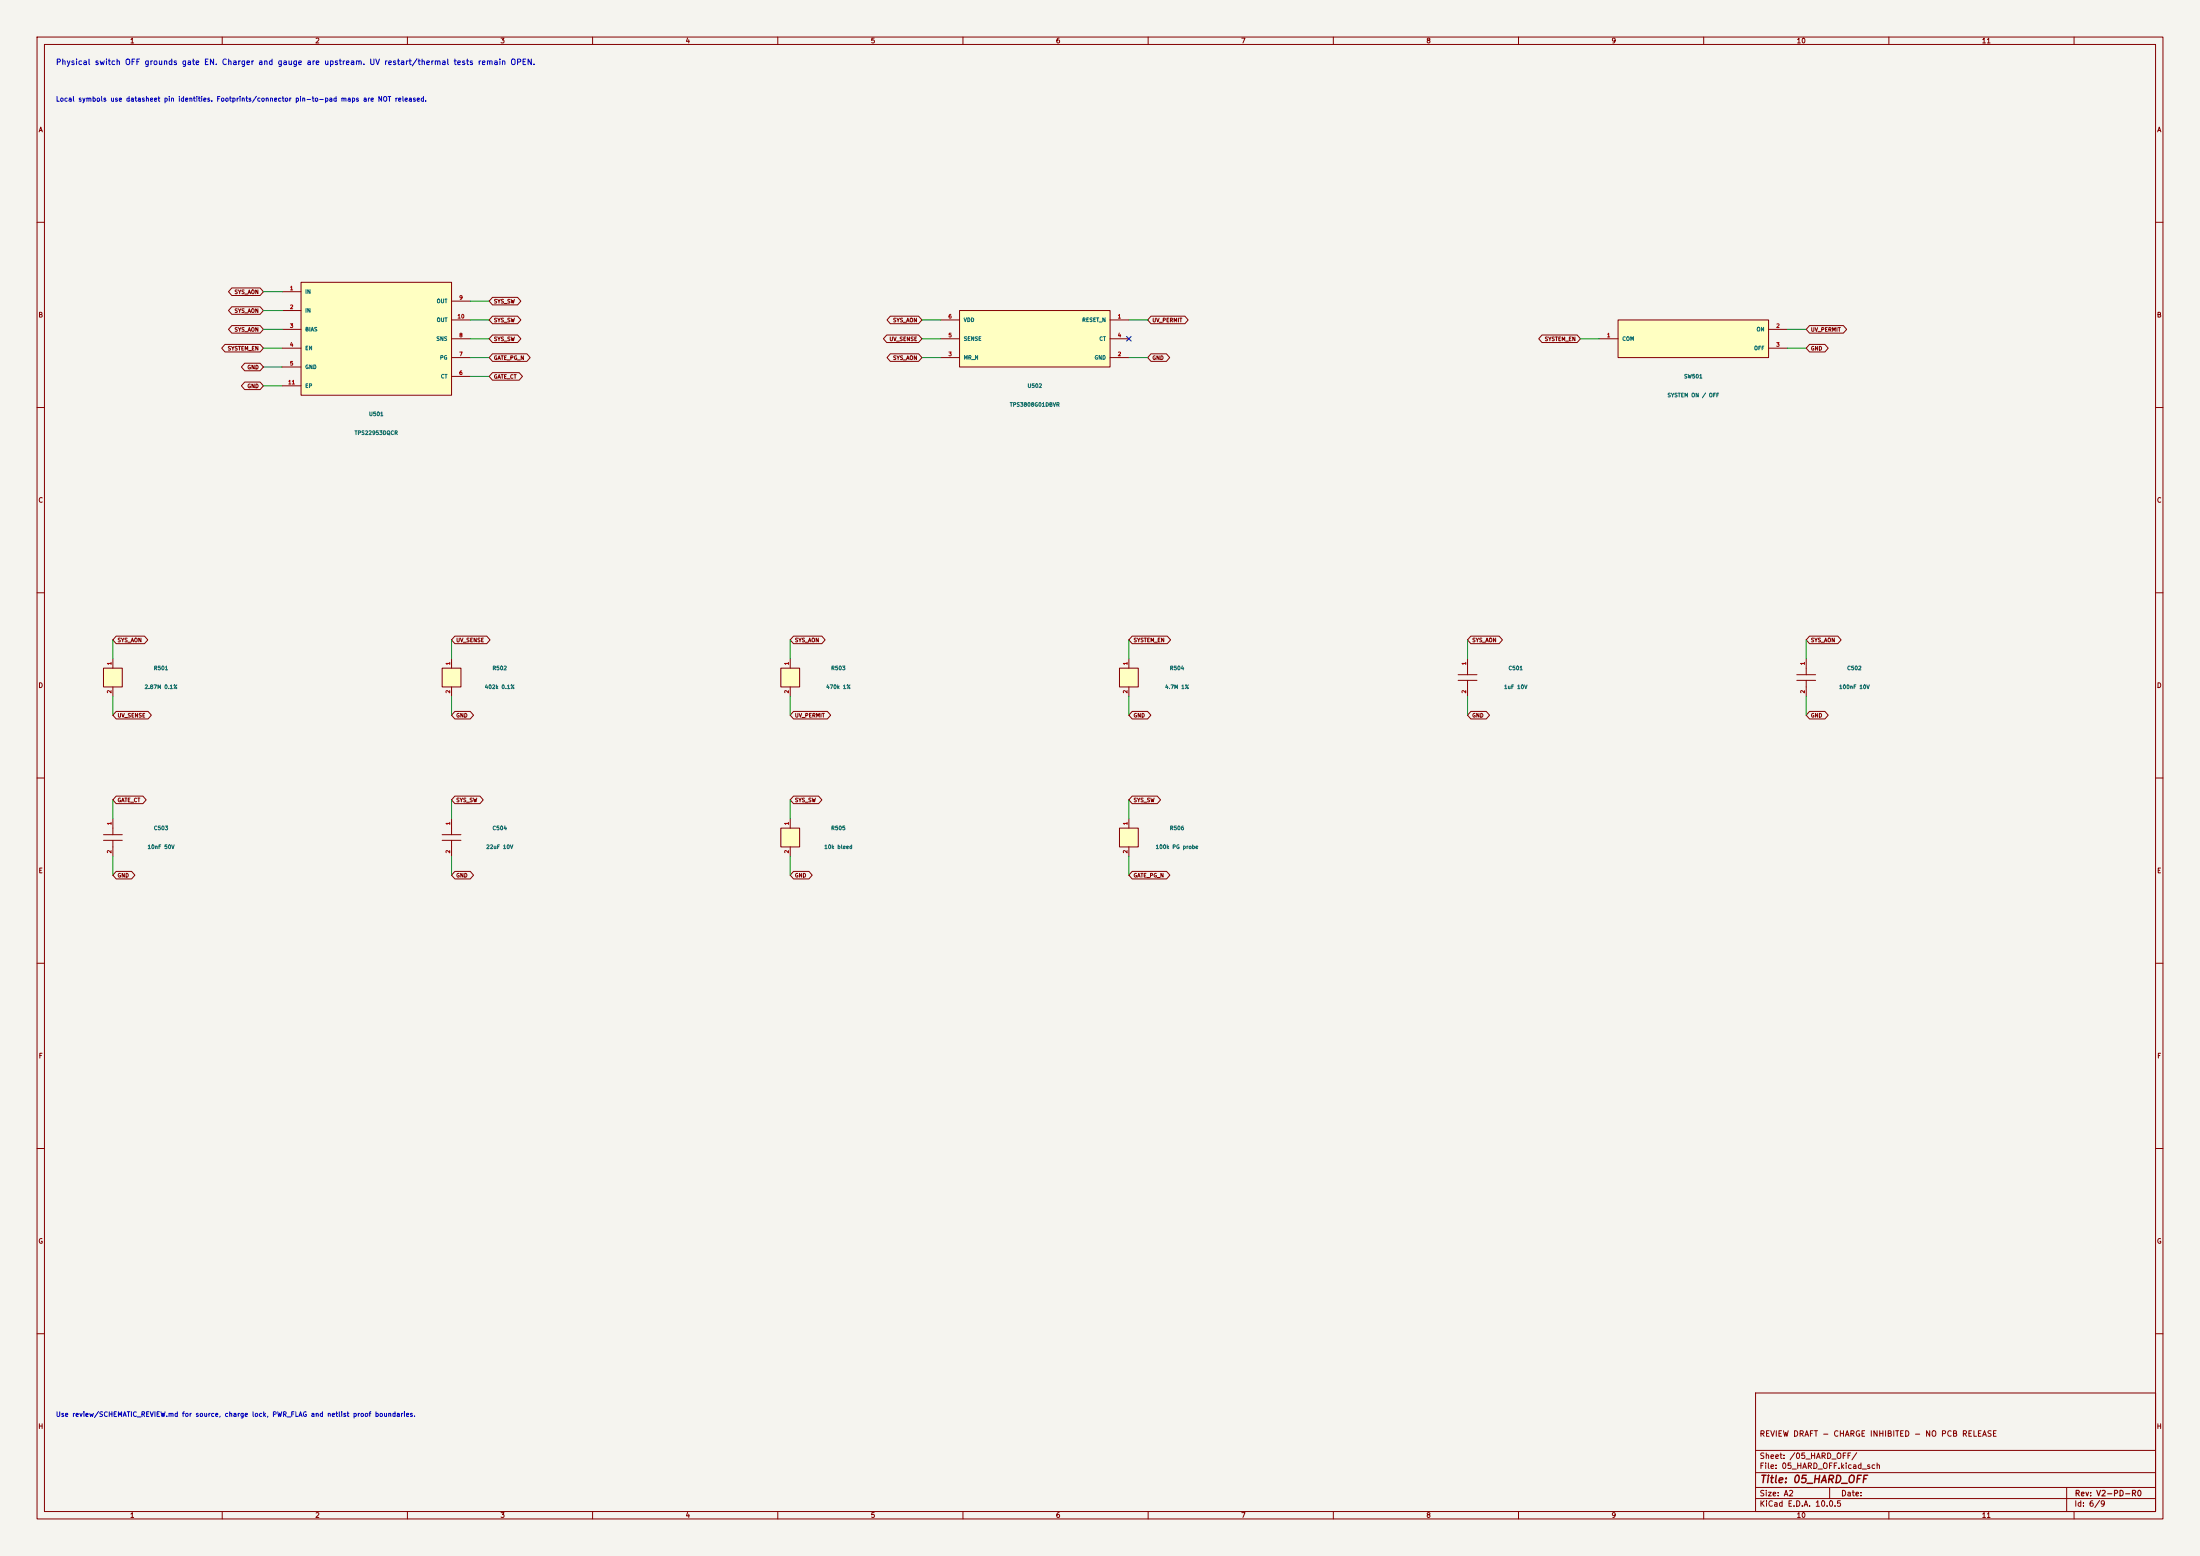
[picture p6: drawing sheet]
(kicad_sch (version 20250114) (generator eeschema) (paper "A2") (title_block (title "05_HARD_OFF") (rev "V2-PD-R0") (comment 1 "REVIEW DRAFT - CHARGE INHIBITED - NO PCB RELEASE")) (lib_symbols (symbol "FT02_V2:C" (pin_names (offset 1.016)) (in_bom yes) (on_board yes) (property "Reference" "U" (at 0 5.54 0) (effects (font (size 1.016 1.016)))) (property "Value" "C" (at 0 8.54 0) (effects (font (size 1.016 1.016)))) (property "Footprint" "" (at 0 0 0) (effects (font (size 1.016 1.016)) (hide yes))) (property "Datasheet" "" (at 0 0 0) (effects (font (size 1.016 1.016)) (hide yes))) (symbol "C_0_1" (polyline (pts (xy 0 2.54) (xy 0 0.762)) (stroke (width 0.254) (type default)) (fill (type none))) (polyline (pts (xy -2.54 0.762) (xy 2.54 0.762)) (stroke (width 0.254) (type default)) (fill (type none))) (polyline (pts (xy -2.54 -0.762) (xy 2.54 -0.762)) (stroke (width 0.254) (type default)) (fill (type none))) (polyline (pts (xy 0 -0.762) (xy 0 -2.54)) (stroke (width 0.254) (type default)) (fill (type none)))) (symbol "C_1_1" (pin passive line (at 0 5.08 270) (length 2.54) (name "~" (effects (font (size 1.016 1.016)))) (number "1" (effects (font (size 1.016 1.016))))) (pin passive line (at 0 -5.08 90) (length 2.54) (name "~" (effects (font (size 1.016 1.016)))) (number "2" (effects (font (size 1.016 1.016))))))) (symbol "FT02_V2:R" (pin_names (offset 1.016)) (in_bom yes) (on_board yes) (property "Reference" "U" (at 0 5.54 0) (effects (font (size 1.016 1.016)))) (property "Value" "R" (at 0 8.54 0) (effects (font (size 1.016 1.016)))) (property "Footprint" "" (at 0 0 0) (effects (font (size 1.016 1.016)) (hide yes))) (property "Datasheet" "" (at 0 0 0) (effects (font (size 1.016 1.016)) (hide yes))) (symbol "R_0_1" (rectangle (start -2.54 2.54) (end 2.54 -2.54) (stroke (width 0) (type default)) (fill (type background)))) (symbol "R_1_1" (pin passive line (at 0 5.08 270) (length 2.54) (name "~" (effects (font (size 1.016 1.016)))) (number "1" (effects (font (size 1.016 1.016))))) (pin passive line (at 0 -5.08 90) (length 2.54) (name "~" (effects (font (size 1.016 1.016)))) (number "2" (effects (font (size 1.016 1.016))))))) (symbol "FT02_V2:SW_SPDT" (pin_names (offset 1.016)) (in_bom yes) (on_board yes) (property "Reference" "U" (at 0 8.08 0) (effects (font (size 1.016 1.016)))) (property "Value" "SW_SPDT" (at 0 11.08 0) (effects (font (size 1.016 1.016)))) (property "Footprint" "" (at 0 0 0) (effects (font (size 1.016 1.016)) (hide yes))) (property "Datasheet" "" (at 0 0 0) (effects (font (size 1.016 1.016)) (hide yes))) (symbol "SW_SPDT_0_1" (rectangle (start -20.32 5.08) (end 20.32 -5.08) (stroke (width 0) (type default)) (fill (type background)))) (symbol "SW_SPDT_1_1" (pin passive line (at -25.4 0.0 0) (length 5.08) (name "COM" (effects (font (size 1.016 1.016)))) (number "1" (effects (font (size 1.016 1.016))))) (pin passive line (at 25.4 2.54 180) (length 5.08) (name "ON" (effects (font (size 1.016 1.016)))) (number "2" (effects (font (size 1.016 1.016))))) (pin passive line (at 25.4 -2.54 180) (length 5.08) (name "OFF" (effects (font (size 1.016 1.016)))) (number "3" (effects (font (size 1.016 1.016))))))) (symbol "FT02_V2:TPS22953" (pin_names (offset 1.016)) (in_bom yes) (on_board yes) (property "Reference" "U" (at 0 18.24 0) (effects (font (size 1.016 1.016)))) (property "Value" "TPS22953" (at 0 21.24 0) (effects (font (size 1.016 1.016)))) (property "Footprint" "" (at 0 0 0) (effects (font (size 1.016 1.016)) (hide yes))) (property "Datasheet" "https://www.ti.com/lit/ds/symlink/tps22953.pdf" (at 0 0 0) (effects (font (size 1.016 1.016)) (hide yes))) (symbol "TPS22953_0_1" (rectangle (start -20.32 15.239999999999998) (end 20.32 -15.239999999999998) (stroke (width 0) (type default)) (fill (type background)))) (symbol "TPS22953_1_1" (pin power_in line (at -25.4 12.7 0) (length 5.08) (name "IN" (effects (font (size 1.016 1.016)))) (number "1" (effects (font (size 1.016 1.016))))) (pin power_in line (at -25.4 7.62 0) (length 5.08) (name "IN" (effects (font (size 1.016 1.016)))) (number "2" (effects (font (size 1.016 1.016))))) (pin power_in line (at -25.4 2.54 0) (length 5.08) (name "BIAS" (effects (font (size 1.016 1.016)))) (number "3" (effects (font (size 1.016 1.016))))) (pin input line (at -25.4 -2.54 0) (length 5.08) (name "EN" (effects (font (size 1.016 1.016)))) (number "4" (effects (font (size 1.016 1.016))))) (pin power_in line (at -25.4 -7.62 0) (length 5.08) (name "GND" (effects (font (size 1.016 1.016)))) (number "5" (effects (font (size 1.016 1.016))))) (pin power_in line (at -25.4 -12.7 0) (length 5.08) (name "EP" (effects (font (size 1.016 1.016)))) (number "11" (effects (font (size 1.016 1.016))))) (pin power_out line (at 25.4 10.16 180) (length 5.08) (name "OUT" (effects (font (size 1.016 1.016)))) (number "9" (effects (font (size 1.016 1.016))))) (pin passive line (at 25.4 5.08 180) (length 5.08) (name "OUT" (effects (font (size 1.016 1.016)))) (number "10" (effects (font (size 1.016 1.016))))) (pin input line (at 25.4 0.0 180) (length 5.08) (name "SNS" (effects (font (size 1.016 1.016)))) (number "8" (effects (font (size 1.016 1.016))))) (pin open_collector line (at 25.4 -5.08 180) (length 5.08) (name "PG" (effects (font (size 1.016 1.016)))) (number "7" (effects (font (size 1.016 1.016))))) (pin passive line (at 25.4 -10.16 180) (length 5.08) (name "CT" (effects (font (size 1.016 1.016)))) (number "6" (effects (font (size 1.016 1.016))))))) (symbol "FT02_V2:TPS3808" (pin_names (offset 1.016)) (in_bom yes) (on_board yes) (property "Reference" "U" (at 0 10.620000000000001 0) (effects (font (size 1.016 1.016)))) (property "Value" "TPS3808" (at 0 13.620000000000001 0) (effects (font (size 1.016 1.016)))) (property "Footprint" "" (at 0 0 0) (effects (font (size 1.016 1.016)) (hide yes))) (property "Datasheet" "https://www.ti.com/lit/ds/symlink/tps3808.pdf" (at 0 0 0) (effects (font (size 1.016 1.016)) (hide yes))) (symbol "TPS3808_0_1" (rectangle (start -20.32 7.62) (end 20.32 -7.62) (stroke (width 0) (type default)) (fill (type background)))) (symbol "TPS3808_1_1" (pin power_in line (at -25.4 5.08 0) (length 5.08) (name "VDD" (effects (font (size 1.016 1.016)))) (number "6" (effects (font (size 1.016 1.016))))) (pin input line (at -25.4 0.0 0) (length 5.08) (name "SENSE" (effects (font (size 1.016 1.016)))) (number "5" (effects (font (size 1.016 1.016))))) (pin input line (at -25.4 -5.08 0) (length 5.08) (name "MR_N" (effects (font (size 1.016 1.016)))) (number "3" (effects (font (size 1.016 1.016))))) (pin open_collector line (at 25.4 5.08 180) (length 5.08) (name "RESET_N" (effects (font (size 1.016 1.016)))) (number "1" (effects (font (size 1.016 1.016))))) (pin passive line (at 25.4 0.0 180) (length 5.08) (name "CT" (effects (font (size 1.016 1.016)))) (number "4" (effects (font (size 1.016 1.016))))) (pin power_in line (at 25.4 -5.08 180) (length 5.08) (name "GND" (effects (font (size 1.016 1.016)))) (number "2" (effects (font (size 1.016 1.016)))))))) (text "Physical switch OFF grounds gate EN. Charger and gauge are upstream. UV restart/thermal tests remain OPEN." (at 15 17 0) (effects (font (size 1.5 1.5)) (justify left))) (text "Local symbols use datasheet pin identities. Footprints/connector pin-to-pad maps are NOT released." (at 15 27 0) (effects (font (size 1.27 1.27)) (justify left))) (symbol (lib_id "FT02_V2:TPS22953") (at 101.6 91.44 0) (unit 1) (in_bom yes) (on_board yes) (dnp no) (property "Reference" "U501" (at 101.6 111.75999999999999 0) (effects (font (size 1.016 1.016)))) (property "Value" "TPS22953DQCR" (at 101.6 116.83999999999999 0) (effects (font (size 1.016 1.016)))) (property "Footprint" "" (at 0 0 0) (effects (font (size 1.016 1.016)) (hide yes))) (property "Datasheet" "https://www.ti.com/lit/ds/symlink/tps22953.pdf" (at 0 0 0) (effects (font (size 1.016 1.016)) (hide yes))) (property "MPN" "TPS22953DQCR" (at 0 0 0) (effects (font (size 1.016 1.016)) (hide yes))) (property "ReviewNote" "" (at 0 0 0) (effects (font (size 1.016 1.016)) (hide yes))) (pin "1") (pin "2") (pin "3") (pin "4") (pin "5") (pin "11") (pin "9") (pin "10") (pin "8") (pin "7") (pin "6")) (wire (pts (xy 76.2 78.74) (xy 71.12 78.74)) (stroke (width 0) (type default))) (global_label "SYS_AON" (shape bidirectional) (at 71.12 78.74 180) (effects (font (size 1.016 1.016)) (justify right)) (property "Intersheetrefs" "${INTERSHEET_REFS}" (at 71.12 78.74 0) (effects (font (size 1.016 1.016)) (hide yes)))) (wire (pts (xy 76.2 83.82) (xy 71.12 83.82)) (stroke (width 0) (type default))) (global_label "SYS_AON" (shape bidirectional) (at 71.12 83.82 180) (effects (font (size 1.016 1.016)) (justify right)) (property "Intersheetrefs" "${INTERSHEET_REFS}" (at 71.12 83.82 0) (effects (font (size 1.016 1.016)) (hide yes)))) (wire (pts (xy 76.2 88.9) (xy 71.12 88.9)) (stroke (width 0) (type default))) (global_label "SYS_AON" (shape bidirectional) (at 71.12 88.9 180) (effects (font (size 1.016 1.016)) (justify right)) (property "Intersheetrefs" "${INTERSHEET_REFS}" (at 71.12 88.9 0) (effects (font (size 1.016 1.016)) (hide yes)))) (wire (pts (xy 76.2 93.98) (xy 71.12 93.98)) (stroke (width 0) (type default))) (global_label "SYSTEM_EN" (shape bidirectional) (at 71.12 93.98 180) (effects (font (size 1.016 1.016)) (justify right)) (property "Intersheetrefs" "${INTERSHEET_REFS}" (at 71.12 93.98 0) (effects (font (size 1.016 1.016)) (hide yes)))) (wire (pts (xy 76.2 99.06) (xy 71.12 99.06)) (stroke (width 0) (type default))) (global_label "GND" (shape bidirectional) (at 71.12 99.06 180) (effects (font (size 1.016 1.016)) (justify right)) (property "Intersheetrefs" "${INTERSHEET_REFS}" (at 71.12 99.06 0) (effects (font (size 1.016 1.016)) (hide yes)))) (wire (pts (xy 76.2 104.14) (xy 71.12 104.14)) (stroke (width 0) (type default))) (global_label "GND" (shape bidirectional) (at 71.12 104.14 180) (effects (font (size 1.016 1.016)) (justify right)) (property "Intersheetrefs" "${INTERSHEET_REFS}" (at 71.12 104.14 0) (effects (font (size 1.016 1.016)) (hide yes)))) (wire (pts (xy 127.0 81.28) (xy 132.08 81.28)) (stroke (width 0) (type default))) (global_label "SYS_SW" (shape bidirectional) (at 132.08 81.28 0) (effects (font (size 1.016 1.016)) (justify left)) (property "Intersheetrefs" "${INTERSHEET_REFS}" (at 132.08 81.28 0) (effects (font (size 1.016 1.016)) (hide yes)))) (wire (pts (xy 127.0 86.36) (xy 132.08 86.36)) (stroke (width 0) (type default))) (global_label "SYS_SW" (shape bidirectional) (at 132.08 86.36 0) (effects (font (size 1.016 1.016)) (justify left)) (property "Intersheetrefs" "${INTERSHEET_REFS}" (at 132.08 86.36 0) (effects (font (size 1.016 1.016)) (hide yes)))) (wire (pts (xy 127.0 91.44) (xy 132.08 91.44)) (stroke (width 0) (type default))) (global_label "SYS_SW" (shape bidirectional) (at 132.08 91.44 0) (effects (font (size 1.016 1.016)) (justify left)) (property "Intersheetrefs" "${INTERSHEET_REFS}" (at 132.08 91.44 0) (effects (font (size 1.016 1.016)) (hide yes)))) (wire (pts (xy 127.0 96.52) (xy 132.08 96.52)) (stroke (width 0) (type default))) (global_label "GATE_PG_N" (shape bidirectional) (at 132.08 96.52 0) (effects (font (size 1.016 1.016)) (justify left)) (property "Intersheetrefs" "${INTERSHEET_REFS}" (at 132.08 96.52 0) (effects (font (size 1.016 1.016)) (hide yes)))) (wire (pts (xy 127.0 101.6) (xy 132.08 101.6)) (stroke (width 0) (type default))) (global_label "GATE_CT" (shape bidirectional) (at 132.08 101.6 0) (effects (font (size 1.016 1.016)) (justify left)) (property "Intersheetrefs" "${INTERSHEET_REFS}" (at 132.08 101.6 0) (effects (font (size 1.016 1.016)) (hide yes)))) (symbol (lib_id "FT02_V2:TPS3808") (at 279.4 91.44 0) (unit 1) (in_bom yes) (on_board yes) (dnp no) (property "Reference" "U502" (at 279.4 104.14 0) (effects (font (size 1.016 1.016)))) (property "Value" "TPS3808G01DBVR" (at 279.4 109.22 0) (effects (font (size 1.016 1.016)))) (property "Footprint" "" (at 0 0 0) (effects (font (size 1.016 1.016)) (hide yes))) (property "Datasheet" "https://www.ti.com/lit/ds/symlink/tps3808.pdf" (at 0 0 0) (effects (font (size 1.016 1.016)) (hide yes))) (property "MPN" "TPS3808G01DBVR" (at 0 0 0) (effects (font (size 1.016 1.016)) (hide yes))) (property "ReviewNote" "" (at 0 0 0) (effects (font (size 1.016 1.016)) (hide yes))) (pin "6") (pin "5") (pin "3") (pin "1") (pin "4") (pin "2")) (wire (pts (xy 254.0 86.36) (xy 248.92 86.36)) (stroke (width 0) (type default))) (global_label "SYS_AON" (shape bidirectional) (at 248.92 86.36 180) (effects (font (size 1.016 1.016)) (justify right)) (property "Intersheetrefs" "${INTERSHEET_REFS}" (at 248.92 86.36 0) (effects (font (size 1.016 1.016)) (hide yes)))) (wire (pts (xy 254.0 91.44) (xy 248.92 91.44)) (stroke (width 0) (type default))) (global_label "UV_SENSE" (shape bidirectional) (at 248.92 91.44 180) (effects (font (size 1.016 1.016)) (justify right)) (property "Intersheetrefs" "${INTERSHEET_REFS}" (at 248.92 91.44 0) (effects (font (size 1.016 1.016)) (hide yes)))) (wire (pts (xy 254.0 96.52) (xy 248.92 96.52)) (stroke (width 0) (type default))) (global_label "SYS_AON" (shape bidirectional) (at 248.92 96.52 180) (effects (font (size 1.016 1.016)) (justify right)) (property "Intersheetrefs" "${INTERSHEET_REFS}" (at 248.92 96.52 0) (effects (font (size 1.016 1.016)) (hide yes)))) (wire (pts (xy 304.8 86.36) (xy 309.88 86.36)) (stroke (width 0) (type default))) (global_label "UV_PERMIT" (shape bidirectional) (at 309.88 86.36 0) (effects (font (size 1.016 1.016)) (justify left)) (property "Intersheetrefs" "${INTERSHEET_REFS}" (at 309.88 86.36 0) (effects (font (size 1.016 1.016)) (hide yes)))) (no_connect (at 304.8 91.44)) (wire (pts (xy 304.8 96.52) (xy 309.88 96.52)) (stroke (width 0) (type default))) (global_label "GND" (shape bidirectional) (at 309.88 96.52 0) (effects (font (size 1.016 1.016)) (justify left)) (property "Intersheetrefs" "${INTERSHEET_REFS}" (at 309.88 96.52 0) (effects (font (size 1.016 1.016)) (hide yes)))) (symbol (lib_id "FT02_V2:SW_SPDT") (at 457.20000000000005 91.44 0) (unit 1) (in_bom yes) (on_board yes) (dnp no) (property "Reference" "SW501" (at 457.20000000000005 101.6 0) (effects (font (size 1.016 1.016)))) (property "Value" "SYSTEM ON / OFF" (at 457.20000000000005 106.67999999999999 0) (effects (font (size 1.016 1.016)))) (property "Footprint" "" (at 0 0 0) (effects (font (size 1.016 1.016)) (hide yes))) (property "Datasheet" "" (at 0 0 0) (effects (font (size 1.016 1.016)) (hide yes))) (property "MPN" "" (at 0 0 0) (effects (font (size 1.016 1.016)) (hide yes))) (property "ReviewNote" "OFF physically grounds EN. Switch carries control current only." (at 0 0 0) (effects (font (size 1.016 1.016)) (hide yes))) (pin "1") (pin "2") (pin "3")) (wire (pts (xy 431.8 91.44) (xy 426.72 91.44)) (stroke (width 0) (type default))) (global_label "SYSTEM_EN" (shape bidirectional) (at 426.72 91.44 180) (effects (font (size 1.016 1.016)) (justify right)) (property "Intersheetrefs" "${INTERSHEET_REFS}" (at 426.72 91.44 0) (effects (font (size 1.016 1.016)) (hide yes)))) (wire (pts (xy 482.6 88.9) (xy 487.68 88.9)) (stroke (width 0) (type default))) (global_label "UV_PERMIT" (shape bidirectional) (at 487.68 88.9 0) (effects (font (size 1.016 1.016)) (justify left)) (property "Intersheetrefs" "${INTERSHEET_REFS}" (at 487.68 88.9 0) (effects (font (size 1.016 1.016)) (hide yes)))) (wire (pts (xy 482.6 93.98) (xy 487.68 93.98)) (stroke (width 0) (type default))) (global_label "GND" (shape bidirectional) (at 487.68 93.98 0) (effects (font (size 1.016 1.016)) (justify left)) (property "Intersheetrefs" "${INTERSHEET_REFS}" (at 487.68 93.98 0) (effects (font (size 1.016 1.016)) (hide yes)))) (symbol (lib_id "FT02_V2:R") (at 30.48 182.88 0) (unit 1) (in_bom yes) (on_board yes) (dnp no) (property "Reference" "R501" (at 43.480000000000004 180.34 0) (effects (font (size 1.016 1.016)))) (property "Value" "2.87M 0.1%" (at 43.480000000000004 185.42 0) (effects (font (size 1.016 1.016)))) (property "Footprint" "" (at 0 0 0) (effects (font (size 1.016 1.016)) (hide yes))) (property "Datasheet" "" (at 0 0 0) (effects (font (size 1.016 1.016)) (hide yes))) (property "MPN" "" (at 0 0 0) (effects (font (size 1.016 1.016)) (hide yes))) (property "ReviewNote" "" (at 0 0 0) (effects (font (size 1.016 1.016)) (hide yes))) (pin "1") (pin "2")) (wire (pts (xy 30.48 177.8) (xy 30.48 172.72)) (stroke (width 0) (type default))) (global_label "SYS_AON" (shape bidirectional) (at 30.48 172.72 0) (effects (font (size 1.016 1.016)) (justify left)) (property "Intersheetrefs" "${INTERSHEET_REFS}" (at 30.48 172.72 0) (effects (font (size 1.016 1.016)) (hide yes)))) (wire (pts (xy 30.48 187.96) (xy 30.48 193.04)) (stroke (width 0) (type default))) (global_label "UV_SENSE" (shape bidirectional) (at 30.48 193.04 0) (effects (font (size 1.016 1.016)) (justify left)) (property "Intersheetrefs" "${INTERSHEET_REFS}" (at 30.48 193.04 0) (effects (font (size 1.016 1.016)) (hide yes)))) (symbol (lib_id "FT02_V2:R") (at 121.92 182.88 0) (unit 1) (in_bom yes) (on_board yes) (dnp no) (property "Reference" "R502" (at 134.92000000000002 180.34 0) (effects (font (size 1.016 1.016)))) (property "Value" "402k 0.1%" (at 134.92000000000002 185.42 0) (effects (font (size 1.016 1.016)))) (property "Footprint" "" (at 0 0 0) (effects (font (size 1.016 1.016)) (hide yes))) (property "Datasheet" "" (at 0 0 0) (effects (font (size 1.016 1.016)) (hide yes))) (property "MPN" "" (at 0 0 0) (effects (font (size 1.016 1.016)) (hide yes))) (property "ReviewNote" "" (at 0 0 0) (effects (font (size 1.016 1.016)) (hide yes))) (pin "1") (pin "2")) (wire (pts (xy 121.92 177.8) (xy 121.92 172.72)) (stroke (width 0) (type default))) (global_label "UV_SENSE" (shape bidirectional) (at 121.92 172.72 0) (effects (font (size 1.016 1.016)) (justify left)) (property "Intersheetrefs" "${INTERSHEET_REFS}" (at 121.92 172.72 0) (effects (font (size 1.016 1.016)) (hide yes)))) (wire (pts (xy 121.92 187.96) (xy 121.92 193.04)) (stroke (width 0) (type default))) (global_label "GND" (shape bidirectional) (at 121.92 193.04 0) (effects (font (size 1.016 1.016)) (justify left)) (property "Intersheetrefs" "${INTERSHEET_REFS}" (at 121.92 193.04 0) (effects (font (size 1.016 1.016)) (hide yes)))) (symbol (lib_id "FT02_V2:R") (at 213.35999999999999 182.88 0) (unit 1) (in_bom yes) (on_board yes) (dnp no) (property "Reference" "R503" (at 226.35999999999999 180.34 0) (effects (font (size 1.016 1.016)))) (property "Value" "470k 1%" (at 226.35999999999999 185.42 0) (effects (font (size 1.016 1.016)))) (property "Footprint" "" (at 0 0 0) (effects (font (size 1.016 1.016)) (hide yes))) (property "Datasheet" "" (at 0 0 0) (effects (font (size 1.016 1.016)) (hide yes))) (property "MPN" "" (at 0 0 0) (effects (font (size 1.016 1.016)) (hide yes))) (property "ReviewNote" "" (at 0 0 0) (effects (font (size 1.016 1.016)) (hide yes))) (pin "1") (pin "2")) (wire (pts (xy 213.36 177.8) (xy 213.36 172.72)) (stroke (width 0) (type default))) (global_label "SYS_AON" (shape bidirectional) (at 213.36 172.72 0) (effects (font (size 1.016 1.016)) (justify left)) (property "Intersheetrefs" "${INTERSHEET_REFS}" (at 213.36 172.72 0) (effects (font (size 1.016 1.016)) (hide yes)))) (wire (pts (xy 213.36 187.96) (xy 213.36 193.04)) (stroke (width 0) (type default))) (global_label "UV_PERMIT" (shape bidirectional) (at 213.36 193.04 0) (effects (font (size 1.016 1.016)) (justify left)) (property "Intersheetrefs" "${INTERSHEET_REFS}" (at 213.36 193.04 0) (effects (font (size 1.016 1.016)) (hide yes)))) (symbol (lib_id "FT02_V2:R") (at 304.8 182.88 0) (unit 1) (in_bom yes) (on_board yes) (dnp no) (property "Reference" "R504" (at 317.8 180.34 0) (effects (font (size 1.016 1.016)))) (property "Value" "4.7M 1%" (at 317.8 185.42 0) (effects (font (size 1.016 1.016)))) (property "Footprint" "" (at 0 0 0) (effects (font (size 1.016 1.016)) (hide yes))) (property "Datasheet" "" (at 0 0 0) (effects (font (size 1.016 1.016)) (hide yes))) (property "MPN" "" (at 0 0 0) (effects (font (size 1.016 1.016)) (hide yes))) (property "ReviewNote" "" (at 0 0 0) (effects (font (size 1.016 1.016)) (hide yes))) (pin "1") (pin "2")) (wire (pts (xy 304.8 177.8) (xy 304.8 172.72)) (stroke (width 0) (type default))) (global_label "SYSTEM_EN" (shape bidirectional) (at 304.8 172.72 0) (effects (font (size 1.016 1.016)) (justify left)) (property "Intersheetrefs" "${INTERSHEET_REFS}" (at 304.8 172.72 0) (effects (font (size 1.016 1.016)) (hide yes)))) (wire (pts (xy 304.8 187.96) (xy 304.8 193.04)) (stroke (width 0) (type default))) (global_label "GND" (shape bidirectional) (at 304.8 193.04 0) (effects (font (size 1.016 1.016)) (justify left)) (property "Intersheetrefs" "${INTERSHEET_REFS}" (at 304.8 193.04 0) (effects (font (size 1.016 1.016)) (hide yes)))) (symbol (lib_id "FT02_V2:C") (at 396.24 182.88 0) (unit 1) (in_bom yes) (on_board yes) (dnp no) (property "Reference" "C501" (at 409.24 180.34 0) (effects (font (size 1.016 1.016)))) (property "Value" "1uF 10V" (at 409.24 185.42 0) (effects (font (size 1.016 1.016)))) (property "Footprint" "" (at 0 0 0) (effects (font (size 1.016 1.016)) (hide yes))) (property "Datasheet" "" (at 0 0 0) (effects (font (size 1.016 1.016)) (hide yes))) (property "MPN" "" (at 0 0 0) (effects (font (size 1.016 1.016)) (hide yes))) (property "ReviewNote" "" (at 0 0 0) (effects (font (size 1.016 1.016)) (hide yes))) (pin "1") (pin "2")) (wire (pts (xy 396.24 177.8) (xy 396.24 172.72)) (stroke (width 0) (type default))) (global_label "SYS_AON" (shape bidirectional) (at 396.24 172.72 0) (effects (font (size 1.016 1.016)) (justify left)) (property "Intersheetrefs" "${INTERSHEET_REFS}" (at 396.24 172.72 0) (effects (font (size 1.016 1.016)) (hide yes)))) (wire (pts (xy 396.24 187.96) (xy 396.24 193.04)) (stroke (width 0) (type default))) (global_label "GND" (shape bidirectional) (at 396.24 193.04 0) (effects (font (size 1.016 1.016)) (justify left)) (property "Intersheetrefs" "${INTERSHEET_REFS}" (at 396.24 193.04 0) (effects (font (size 1.016 1.016)) (hide yes)))) (symbol (lib_id "FT02_V2:C") (at 487.68 182.88 0) (unit 1) (in_bom yes) (on_board yes) (dnp no) (property "Reference" "C502" (at 500.68 180.34 0) (effects (font (size 1.016 1.016)))) (property "Value" "100nF 10V" (at 500.68 185.42 0) (effects (font (size 1.016 1.016)))) (property "Footprint" "" (at 0 0 0) (effects (font (size 1.016 1.016)) (hide yes))) (property "Datasheet" "" (at 0 0 0) (effects (font (size 1.016 1.016)) (hide yes))) (property "MPN" "" (at 0 0 0) (effects (font (size 1.016 1.016)) (hide yes))) (property "ReviewNote" "" (at 0 0 0) (effects (font (size 1.016 1.016)) (hide yes))) (pin "1") (pin "2")) (wire (pts (xy 487.68 177.8) (xy 487.68 172.72)) (stroke (width 0) (type default))) (global_label "SYS_AON" (shape bidirectional) (at 487.68 172.72 0) (effects (font (size 1.016 1.016)) (justify left)) (property "Intersheetrefs" "${INTERSHEET_REFS}" (at 487.68 172.72 0) (effects (font (size 1.016 1.016)) (hide yes)))) (wire (pts (xy 487.68 187.96) (xy 487.68 193.04)) (stroke (width 0) (type default))) (global_label "GND" (shape bidirectional) (at 487.68 193.04 0) (effects (font (size 1.016 1.016)) (justify left)) (property "Intersheetrefs" "${INTERSHEET_REFS}" (at 487.68 193.04 0) (effects (font (size 1.016 1.016)) (hide yes)))) (symbol (lib_id "FT02_V2:C") (at 30.48 226.06 0) (unit 1) (in_bom yes) (on_board yes) (dnp no) (property "Reference" "C503" (at 43.480000000000004 223.52 0) (effects (font (size 1.016 1.016)))) (property "Value" "10nF 50V" (at 43.480000000000004 228.6 0) (effects (font (size 1.016 1.016)))) (property "Footprint" "" (at 0 0 0) (effects (font (size 1.016 1.016)) (hide yes))) (property "Datasheet" "" (at 0 0 0) (effects (font (size 1.016 1.016)) (hide yes))) (property "MPN" "" (at 0 0 0) (effects (font (size 1.016 1.016)) (hide yes))) (property "ReviewNote" "" (at 0 0 0) (effects (font (size 1.016 1.016)) (hide yes))) (pin "1") (pin "2")) (wire (pts (xy 30.48 220.98) (xy 30.48 215.9)) (stroke (width 0) (type default))) (global_label "GATE_CT" (shape bidirectional) (at 30.48 215.9 0) (effects (font (size 1.016 1.016)) (justify left)) (property "Intersheetrefs" "${INTERSHEET_REFS}" (at 30.48 215.9 0) (effects (font (size 1.016 1.016)) (hide yes)))) (wire (pts (xy 30.48 231.14) (xy 30.48 236.22)) (stroke (width 0) (type default))) (global_label "GND" (shape bidirectional) (at 30.48 236.22 0) (effects (font (size 1.016 1.016)) (justify left)) (property "Intersheetrefs" "${INTERSHEET_REFS}" (at 30.48 236.22 0) (effects (font (size 1.016 1.016)) (hide yes)))) (symbol (lib_id "FT02_V2:C") (at 121.92 226.06 0) (unit 1) (in_bom yes) (on_board yes) (dnp no) (property "Reference" "C504" (at 134.92000000000002 223.52 0) (effects (font (size 1.016 1.016)))) (property "Value" "22uF 10V" (at 134.92000000000002 228.6 0) (effects (font (size 1.016 1.016)))) (property "Footprint" "" (at 0 0 0) (effects (font (size 1.016 1.016)) (hide yes))) (property "Datasheet" "" (at 0 0 0) (effects (font (size 1.016 1.016)) (hide yes))) (property "MPN" "" (at 0 0 0) (effects (font (size 1.016 1.016)) (hide yes))) (property "ReviewNote" "" (at 0 0 0) (effects (font (size 1.016 1.016)) (hide yes))) (pin "1") (pin "2")) (wire (pts (xy 121.92 220.98) (xy 121.92 215.9)) (stroke (width 0) (type default))) (global_label "SYS_SW" (shape bidirectional) (at 121.92 215.9 0) (effects (font (size 1.016 1.016)) (justify left)) (property "Intersheetrefs" "${INTERSHEET_REFS}" (at 121.92 215.9 0) (effects (font (size 1.016 1.016)) (hide yes)))) (wire (pts (xy 121.92 231.14) (xy 121.92 236.22)) (stroke (width 0) (type default))) (global_label "GND" (shape bidirectional) (at 121.92 236.22 0) (effects (font (size 1.016 1.016)) (justify left)) (property "Intersheetrefs" "${INTERSHEET_REFS}" (at 121.92 236.22 0) (effects (font (size 1.016 1.016)) (hide yes)))) (symbol (lib_id "FT02_V2:R") (at 213.35999999999999 226.06 0) (unit 1) (in_bom yes) (on_board yes) (dnp no) (property "Reference" "R505" (at 226.35999999999999 223.52 0) (effects (font (size 1.016 1.016)))) (property "Value" "10k bleed" (at 226.35999999999999 228.6 0) (effects (font (size 1.016 1.016)))) (property "Footprint" "" (at 0 0 0) (effects (font (size 1.016 1.016)) (hide yes))) (property "Datasheet" "" (at 0 0 0) (effects (font (size 1.016 1.016)) (hide yes))) (property "MPN" "" (at 0 0 0) (effects (font (size 1.016 1.016)) (hide yes))) (property "ReviewNote" "" (at 0 0 0) (effects (font (size 1.016 1.016)) (hide yes))) (pin "1") (pin "2")) (wire (pts (xy 213.36 220.98) (xy 213.36 215.9)) (stroke (width 0) (type default))) (global_label "SYS_SW" (shape bidirectional) (at 213.36 215.9 0) (effects (font (size 1.016 1.016)) (justify left)) (property "Intersheetrefs" "${INTERSHEET_REFS}" (at 213.36 215.9 0) (effects (font (size 1.016 1.016)) (hide yes)))) (wire (pts (xy 213.36 231.14) (xy 213.36 236.22)) (stroke (width 0) (type default))) (global_label "GND" (shape bidirectional) (at 213.36 236.22 0) (effects (font (size 1.016 1.016)) (justify left)) (property "Intersheetrefs" "${INTERSHEET_REFS}" (at 213.36 236.22 0) (effects (font (size 1.016 1.016)) (hide yes)))) (symbol (lib_id "FT02_V2:R") (at 304.8 226.06 0) (unit 1) (in_bom yes) (on_board yes) (dnp no) (property "Reference" "R506" (at 317.8 223.52 0) (effects (font (size 1.016 1.016)))) (property "Value" "100k PG probe" (at 317.8 228.6 0) (effects (font (size 1.016 1.016)))) (property "Footprint" "" (at 0 0 0) (effects (font (size 1.016 1.016)) (hide yes))) (property "Datasheet" "" (at 0 0 0) (effects (font (size 1.016 1.016)) (hide yes))) (property "MPN" "" (at 0 0 0) (effects (font (size 1.016 1.016)) (hide yes))) (property "ReviewNote" "" (at 0 0 0) (effects (font (size 1.016 1.016)) (hide yes))) (pin "1") (pin "2")) (wire (pts (xy 304.8 220.98) (xy 304.8 215.9)) (stroke (width 0) (type default))) (global_label "SYS_SW" (shape bidirectional) (at 304.8 215.9 0) (effects (font (size 1.016 1.016)) (justify left)) (property "Intersheetrefs" "${INTERSHEET_REFS}" (at 304.8 215.9 0) (effects (font (size 1.016 1.016)) (hide yes)))) (wire (pts (xy 304.8 231.14) (xy 304.8 236.22)) (stroke (width 0) (type default))) (global_label "GATE_PG_N" (shape bidirectional) (at 304.8 236.22 0) (effects (font (size 1.016 1.016)) (justify left)) (property "Intersheetrefs" "${INTERSHEET_REFS}" (at 304.8 236.22 0) (effects (font (size 1.016 1.016)) (hide yes)))) (text "Use review/SCHEMATIC_REVIEW.md for source, charge lock, PWR_FLAG and netlist proof boundaries." (at 15 382 0) (effects (font (size 1.27 1.27)) (justify left))))
